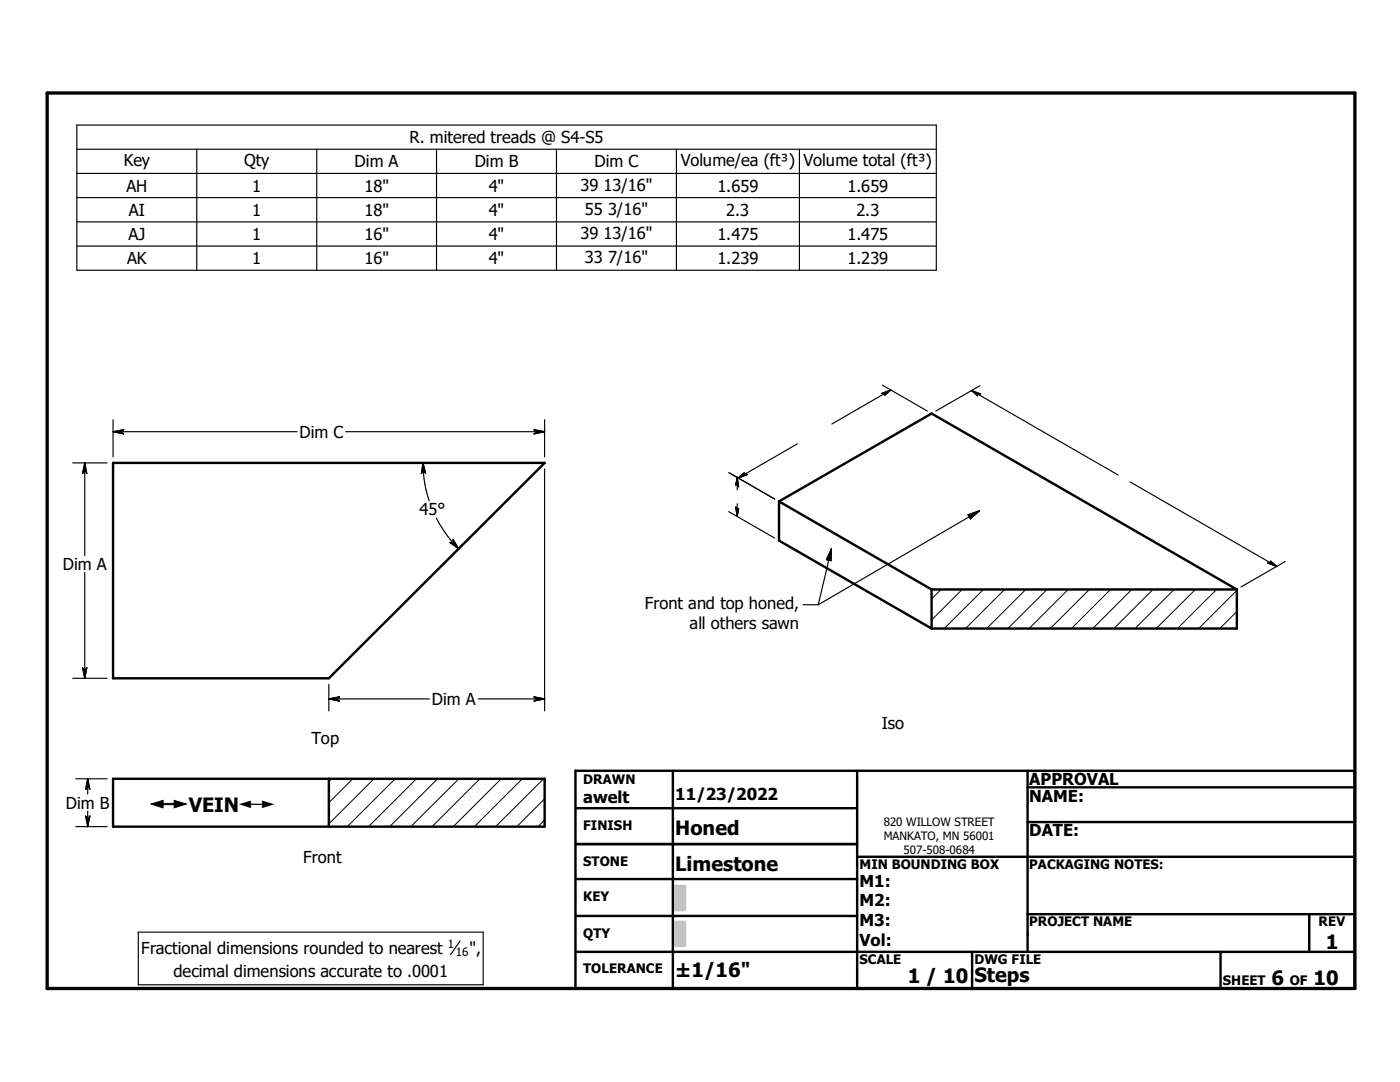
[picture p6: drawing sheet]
<svg xmlns="http://www.w3.org/2000/svg" width="279mm" height="216mm" viewBox="0 0 279 216" stroke-linecap="round" stroke-linejoin="round" font-family="sans-serif">
<g fill="none" stroke="#000" stroke-width=".48">
<path d="M22.6 92.4h86.1l-43.1 42.9h-43zM155.5 100.1v7.8l30.4 17.5M155.5 100.1l30.4-17.6 60.9 35.1M155.5 100.1l30.4 17.5M185.9 117.6h60.9M185.9 117.6v7.8M246.8 117.6v7.8h-60.9M22.6 155.4h86.1v9.5h-86.1zM65.6 155.4v9.5M114.8 153.8h155.6v43.4h-155.6zM134.3 153.8v43.4M171.1 153.8v43.4"/>
<path d="M205.1 157.1h65.3M205.1 153.8v36.1M114.8 175.4h56.3M114.8 161.3h56.3M114.8 168.4h56.3M171.1 171h99.3M205.1 164h65.3M114.8 182.8h56.3M114.8 189.9h155.6M194 189.9v7.3M205.1 182.4h65.3M243.6 189.9v7.3"/>
<path d="M261.3 182.4v7.5"/>
</g>
<g fill="none" stroke="#000" stroke-width=".2">
<path d="M187.8 117.6l-1.9 1.9M192 117.6l-6.1 6.1M196.3 117.6l-7.9 7.8M200.5 117.6l-7.8 7.8M204.7 117.6l-7.8 7.8M209 117.6l-7.9 7.8M213.2 117.6l-7.8 7.8M217.4 117.6l-7.8 7.8M221.6 117.6l-7.8 7.8M225.9 117.6l-7.8 7.8M230.1 117.6l-7.8 7.8M234.3 117.6l-7.8 7.8"/>
<path d="M238.6 117.6l-7.9 7.8M242.8 117.6l-7.8 7.8M246.8 117.8l-7.6 7.6M246.8 122l-3.4 3.4M66.2 155.4l-.6 .5M70.4 155.4l-4.8 4.8M74.6 155.4l-9 9M78.9 155.4l-9.6 9.5M83.1 155.4l-9.6 9.5M87.3 155.4l-9.5 9.5M91.6 155.4l-9.6 9.5M95.8 155.4l-9.6 9.5"/>
<path d="M100 155.4l-9.5 9.5M104.2 155.4l-9.5 9.5M108.5 155.4l-9.6 9.5M108.7 159.4l-5.6 5.5M108.7 163.6l-1.3 1.3"/>
</g>
<path d="M9.4 18.6h261v178.6h-261z" fill="none" stroke="#000" stroke-width=".66"/>
<g fill="#c0c0c0" stroke="#c0c0c0" stroke-width=".48">
<path d="M134.8 184h1.9v4.7z"/>
<path d="M134.8 184l1.9 4.7h-1.9z"/>
<path d="M134.8 176.8h1.9v4.8z"/>
<path d="M134.8 176.8l1.9 4.8h-1.9z"/>
</g>
<g fill="none" stroke="#000" stroke-width=".23">
<path d="M15.3 25h171.6v28.9h-171.6zM15.3 29.8h171.6M15.3 34.6h171.6M15.3 39.4h171.6M39.3 29.8v24.1M63.2 29.8v24.1M87.1 29.8v24.1M111.1 29.8v24.1M135 29.8v24.1M159.5 29.8v24.1M15.3 44.3h171.6M15.3 49.1h171.6"/>
<path d="M176.1 76.9l9 5.1M176.8 78.4h.1M177.8 77.8l-11.8 6.8M177.8 77.8l-1.2 1.1 .2-.5M177.8 77.8l-1.8 .7 .8-.1M193.9 77.9l29.2 16.9M193.9 77.9l1.8 .7-.8-.1M193.9 77.9l1.2 1.1-.2-.5M194.9 78.5h.1M195.6 77l-8.8 5M14.5 92.4h6.9M16.9 93.7h.1"/>
<path d="M16.9 92.4v18.4M16.9 92.4l.4 2.1-.4-.8M16.9 92.4l-.4 2.1 .4-.8M22.6 86.1h36.7M22.6 86.1l2.1-.4-.8 .4M22.6 86.1l2.1 .5-.8-.5M22.6 83.8v7.4M23.9 86.1h.1M69 86.1h39.7M84.4 92.4a23.4 23.4 0 0 0 1.2 7.5M84.4 92.4l.5 2-.4-.7M84.4 92.4l-.3 2.1 .4-.8"/>
<path d="M84.5 93.7h.1M107.3 86.1h.1M107.3 86.1l-.7 .5 2.1-.5M107.3 86.1l-.7-.4 2.1 .4M108.7 83.8v7.4M108.7 93.6v48.2M145.4 94.3l9.2 5.3-9-5.2M147.1 96.4h.1M147.1 95.3v2.5M147.1 95.3l.3 1.8-.3-.7M147.1 95.3l-.3 1.5 .3-.4M148.3 94.8h.1"/>
<path d="M148.3 94.8l.2-.5-1.2 1.1M148.3 94.8l.8-.1-1.8 .7M159.1 88.6l-11.8 6.8M225.5 96.2l29.3 16.8M16.9 114.2v21.1M87.1 103.4l1.1 1.9a22.5 22.5 0 0 0 3.3 4.2M90.6 108.5h.1M90.6 108.5l-.8-.3 1.7 1.3M90.6 108.5l-.2-.9 1.1 1.9M145.4 102.1l9.2 5.3M147.1 101.9h.1M147.1 100.5v2.5"/>
<path d="M147.1 101.9l-.3-.7 .3 1.8M147.1 101.9l.3-.4-.3 1.5M165.9 109.5l-2.6 11.2M165.9 109.5l-.1 2.4-.9-.2zM193.2 102.7l2.3-.8-1.8 1.6zM195.5 101.9l-32.2 18.8M253.8 112.5h.1M253.8 112.5l-.8-.2 1.8 .7M253.8 112.5l-.2-.5 1.2 1M256.5 112l-8.8 5.1M14.5 135.3h6.9M16.9 134h.1"/>
<path d="M16.9 134l-.4-.8 .4 2.1M16.9 134l.4-.8-.4 2.1M65.6 139.5h20.1M65.6 139.5l2.1-.4-.7 .4M65.6 139.5l2.1 .4-.7-.4M65.6 136.5v5.3M67 139.5h.1M95.4 139.5h13.3M107.3 139.5h.1M107.3 139.5l-.7 .4 2.1-.4M107.3 139.5l-.7-.4 2.1 .4M160.3 120.7h3"/>
<path d="M15.1 155.4h6.3M17.5 156.7h.1M17.5 155.4v3.1M17.5 155.4l.4 2.1-.4-.8M17.5 155.4l-.4 2.1 .4-.8M15.1 164.9h6.3M17.5 163.6h.1M17.5 161.8v3.1M17.5 163.6l-.4-.8 .4 2.1M17.5 163.6l.4-.8-.4 2.1M27.6 186h68.8v10.5h-68.8zM91.8 187.7l-1.9 2.8"/>
</g>
<g fill="#000" stroke="#000" stroke-width=".23">
<path d="M176.8 78.4l1-.6-1.2 1.1zM176 78.5l1.8-.7-1 .6zM176 78.5l.8-.1zM193.9 77.9l1.8 .7-.8-.1zM193.9 77.9l1 .6 .2 .5zM194.9 78.5l.2 .5zM16.9 92.4l.4 2.1-.4-.8zM16.9 92.4v1.3l-.4 .8zM16.9 93.7l-.4 .8zM22.6 86.1l2.1-.4-.8 .4zM22.6 86.1h1.3l.8 .5zM23.9 86.1l.8 .5z"/>
<path d="M84.4 92.4l.5 2-.4-.7zM84.4 92.4l.1 1.3-.4 .8zM84.5 93.7l-.4 .8zM106.6 86.6l.7-.5h1.4zM106.6 85.7l2.1 .4h-1.4zM106.6 85.7l.7 .4zM147.1 95.3l.3 1.8-.3-.7zM147.1 95.3v1.1l-.3 .4zM147.1 96.4l-.3 .4zM147.3 95.4l1.2-1.1-.2 .5zM147.3 95.4l1-.6 .8-.1zM148.3 94.8l.8-.1z"/>
<path d="M89.8 108.2l.8 .3 .9 1zM90.4 107.6l1.1 1.9-.9-1zM90.4 107.6l.2 .9zM146.8 101.2l.3 .7v1.1zM147.4 101.5l-.3 1.5v-1.1zM147.4 101.5l-.3 .4zM165.9 109.5l-.1 2.4-.9-.2zM193.2 102.7l2.3-.8-1.8 1.6zM253 112.3l.8 .2 1 .5zM253.6 112l1.2 1-1-.5zM253.6 112l.2 .5zM16.5 133.2l.4 .8v1.3z"/>
<path d="M17.3 133.2l-.4 2.1v-1.3zM17.3 133.2l-.4 .8zM65.6 139.5l2.1-.4-.7 .4zM65.6 139.5h1.4l.7 .4zM67 139.5l.7 .4zM106.6 139.9l.7-.4h1.4zM106.6 139.1l2.1 .4h-1.4zM106.6 139.1l.7 .4zM17.5 155.4l.4 2.1-.4-.8zM17.5 155.4v1.3l-.4 .8zM17.5 156.7l-.4 .8zM17.1 162.8l.4 .8v1.3z"/>
<path d="M17.9 162.8l-.4 2.1v-1.3zM17.9 162.8l-.4 .8z"/>
</g>
<g fill="#fff" stroke="#fff" stroke-width=".23">
<path d="M30.2 159.1h25.1v2.9z"/>
<path d="M30.2 159.1l25.1 2.9h-25.1z"/>
<path d="M178.5 174.1h18.1v15z"/>
<path d="M178.5 174.1l18.1 15h-18.1z"/>
</g>
<g font-size="3.9">
<text x="37.7" y="162">VEIN</text>
<text x="134.7" y="166.6">Honed</text>
<text x="134.7" y="173.8">Limestone</text>
<text x="264.6" y="189.3">1</text>
<text x="134.7" y="194.9">±1/16&quot;</text>
<text x="181.1" y="196.1">1 / 10</text>
<text x="194.5" y="196">Steps</text>
<text x="253.8" y="196.6">6</text>
<text x="262.1" y="196.6">10</text>
</g>
<g font-size="3.3">
<text x="81.7" y="28.4">R. mitered treads @ S4-S5</text>
<text x="24.7" y="33.1">Key</text>
<text x="48.7" y="33.1">Qty</text>
<text x="70.8" y="33.4">Dim A</text>
<text x="94.7" y="33.4">Dim B</text>
<text x="118.7" y="33.4">Dim C</text>
<text x="135.8" y="33.1">Volume/ea (ft³)</text>
<text x="160.4" y="33.1">Volume total (ft³)</text>
<text x="25.2" y="38.2">AH</text>
<text x="50.3" y="38.2">1</text>
<text x="72.7" y="38.3">18&quot;</text>
<text x="97.5" y="38.3">4&quot;</text>
<text x="115.8" y="38">39 13/16&quot;</text>
<text x="143.2" y="38.2">1.659</text>
<text x="169.1" y="38.2">1.659</text>
<text x="25.7" y="47.9">AJ</text>
<text x="25.7" y="43.1">AI</text>
<text x="50.3" y="47.9">1</text>
<text x="50.3" y="43.1">1</text>
<text x="72.7" y="43.1">18&quot;</text>
<text x="72.7" y="47.9">16&quot;</text>
<text x="97.5" y="43.1">4&quot;</text>
<text x="97.5" y="47.9">4&quot;</text>
<text x="115.8" y="47.7">39 13/16&quot;</text>
<text x="116.7" y="42.8">55 3/16&quot;</text>
<text x="143.2" y="47.9">1.475</text>
<text x="144.9" y="43.1">2.3</text>
<text x="169.1" y="47.9">1.475</text>
<text x="170.9" y="43.1">2.3</text>
<text x="25.4" y="52.7">AK</text>
<text x="50.3" y="52.7">1</text>
<text x="72.7" y="52.7">16&quot;</text>
<text x="97.5" y="52.7">4&quot;</text>
<text x="116.7" y="52.5">33 7/16&quot;</text>
<text x="143.2" y="52.7">1.239</text>
<text x="169.1" y="52.7">1.239</text>
<text x="59.8" y="87.4">Dim C</text>
<text x="83.7" y="102.8">45°</text>
<text x="12.5" y="113.7">Dim A</text>
<text x="128.7" y="121.5">Front and top honed,</text>
<text x="137.6" y="125.5">all others sawn</text>
<text x="86.2" y="140.6">Dim A</text>
<text x="62.1" y="148.5">Top</text>
<text x="176" y="145.5">Iso</text>
<text x="13.2" y="161.3">Dim B</text>
<text x="116.4" y="160.2">awelt</text>
<text x="134.7" y="159.7">11/23/2022</text>
<text x="205.4" y="156.7">APPROVAL</text>
<text x="205.4" y="159.9">NAME:</text>
<text x="205.4" y="166.9">DATE:</text>
<text x="60.5" y="172.3">Front</text>
<text x="171.5" y="176.9">M1: 4&quot;</text>
<text x="171.5" y="180.8">M2: 18&quot;</text>
<text x="171.5" y="184.8">M3: 36&quot;</text>
<text x="28.2" y="190.3">Fractional dimensions rounded to nearest</text>
<text x="93.7" y="190.3">&quot;,</text>
<text x="171.5" y="188.7">Vol: 1.5 ft³</text>
<text x="34.6" y="195">decimal dimensions accurate to .0001</text>
</g>
<g font-size="3.1">
<text x="30.2" y="162">#</text>
<text x="47.7" y="162">#</text>
</g>
<g font-size="2.6">
<text x="116.4" y="156.4">DRAWN</text>
<text x="116.4" y="165.6">FINISH</text>
<text x="116.4" y="172.8">STONE</text>
<text x="171.5" y="173.4">MIN BOUNDING BOX</text>
<text x="205.4" y="173.4">PACKAGING NOTES:</text>
<text x="116.4" y="179.9">KEY</text>
<text x="205.4" y="184.8">PROJECT NAME</text>
<text x="263.1" y="184.8">REV</text>
<text x="116.4" y="187.1">QTY</text>
<text x="116.4" y="194.2">TOLERANCE</text>
<text x="171.5" y="192.4">SCALE</text>
<text x="194.5" y="192.4">DWG FILE</text>
<text x="244.1" y="196.6">SHEET</text>
<text x="257.4" y="196.6">OF</text>
</g>
<g font-size="2.3">
<text x="176.4" y="164.8">820 WILLOW STREET</text>
<text x="176.4" y="167.6">MANKATO, MN 56001</text>
<text x="180.3" y="170.3">507-508-0684</text>
<text x="89.4" y="189.1">1</text>
<text x="91" y="190.8">16</text>
</g>
</svg>
